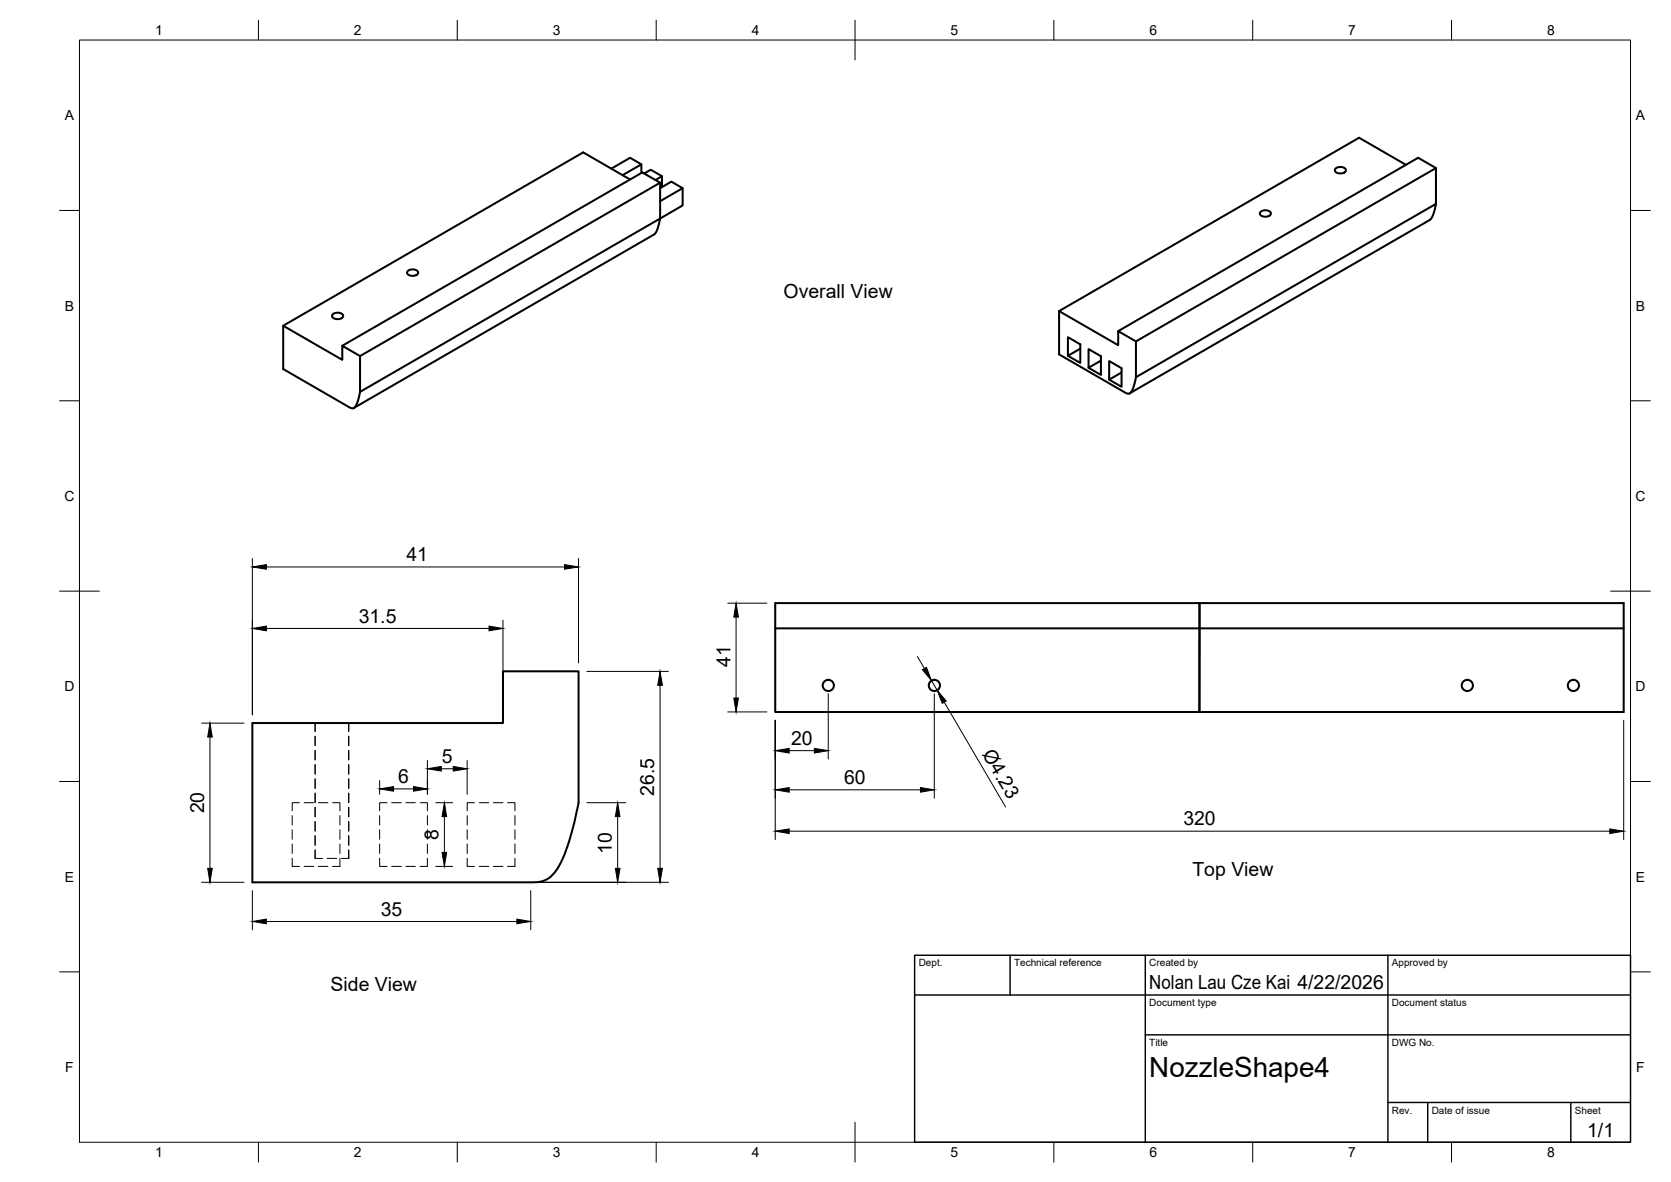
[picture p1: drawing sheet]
<svg xmlns="http://www.w3.org/2000/svg" width="420mm" height="297mm" viewBox="0 0 420 297" stroke-linecap="round" stroke-linejoin="round" font-family="sans-serif">
<!-- layer: Visible -->
<g fill="none" stroke="#000" stroke-width=".51">
<path d="M158.4 45.1l-11.8-6.8-75.4 43.6v10.8l17.1 9.9 .7-.1 .5-.6 .6-1.4 .4-2M161.3 43.5v-2.2l-4.8 2.7M161.3 41.3l-2.9-1.6-4.7 2.7M162 43.6l1.6-.9 2.9 1.6M164.8 45.2l1.7-.9v2.7M166 50.6l5.6-3.3v4.3l-5.6 3.3v-9l-4.5-2.6-75.4 43.6M166 47.3l2.8-1.7 2.8 1.7M166 45.9l-75.5 43.6M316.9 53.3a1.83 1.83 0 0 1 2.7 .2 1.57 1.57 0 0 1-2.7 .5l-.1-.5zM335.8 42.4a1.83 1.83 0 0 1 2.6 .2 1.57 1.57 0 0 1-2.6 .5l-.2-.5zM353.5 41.4l-11.8-6.8-75.4 43.6v10.9l16.6 9.6 1 .2 .5-.3 .4-.8 .8-3 75.5-43.6-.8 3-.7 1-75.6 43.7M361.1 51.2v-9l-4.5-2.5-75.4 43.5"/>
<path d="M361.1 42.2l-75.5 43.6M83.6 79a1.83 1.83 0 0 1 2.7 .3 1.57 1.57 0 0 1-2.7 .5l-.1-.5zM102.5 68.1a1.83 1.83 0 0 1 2.6 .3 1.57 1.57 0 0 1-2.6 .5l-.1-.5zM266.3 78.2l14.9 8.5v-3.5l4.4 2.6v9M71.2 81.9l14.9 8.5v-3.5l4.4 2.6v9M90.5 98.5l75.5-43.6-.8 2.9-.7 1.1-75.6 43.6M271.6 87.6l-3.1 1.8v-4.7l3.1 1.8v4.7l-3.1-1.8M276.8 90.6l-3.1 1.8v-4.7l3.1 1.8v4.7l-3.1-1.8M282 93.6l-3.1 1.8v-4.7l3.1 1.8v4.7l-3.1-1.8M194.9 151.6h213.4v27.3h-213.4zM194.9 157.9h213.4M301.6 151.6v27.3"/>
<path d="M63.5 181.7h63v-13h19v33l-1.7 7.4-1.9 5.7-1.5 3-1.5 2.1-1.5 1.1-2.3 .7h-71.6z"/>
<circle cx="208.3" cy="172.3" r="1.41"/>
<circle cx="234.9" cy="172.3" r="1.41"/>
<circle cx="368.9" cy="172.3" r="1.41"/>
<circle cx="395.6" cy="172.3" r="1.41"/>
</g>
<!-- layer: Hidden -->
<g fill="none" stroke="#000" stroke-width=".25">
<path d="M79.2 181.7v2.1M79.2 185v2.4M79.2 188.6v2.4M79.2 192.2v2.3M79.2 195.7v2.4M79.2 199.3v2.4M79.3 181.7v2.1M79.3 185v2.4M79.3 188.6v2.4M79.3 192.2v2.3M79.3 195.7v2.4M79.3 199.3v2.4"/>
<path d="M87.7 181.7v2.1M87.7 185v2.4M87.7 188.6v2.4M87.7 192.2v2.3M87.7 195.7v2.4M87.7 199.3v2.4M73.5 215.7v2h1.8M73.5 205v2.3M73.5 208.5v2.4M73.5 212.1v2.4M75.3 201.7h-1.8v2.1M76.5 201.7h2.4"/>
<path d="M76.5 217.7h2.4M79.2 213.6v2.1h1.9M79.2 202.9v2.4M79.2 206.5v2.3M79.2 210v2.4M79.3 202.9v2.4M79.3 206.5v2.3M79.3 210v2.4M79.3 213.6v2.1M80.1 201.7h2.3M80.1 217.7h2.3M82.3 215.7h2.3"/>
<path d="M83.6 201.7h1.9v2.1M85.5 205v2.3M85.5 208.5v2.4M85.5 212.1v2.4M85.5 215.7v2h-1.9M87.7 202.9v2.4M87.7 206.5v2.3M87.7 210v2.4M87.7 213.6v2.1M87.7 213.6v2.1h-1.8M95.5 215.7v2h1.8M95.5 205v2.3"/>
<path d="M95.5 208.5v2.4M95.5 212.1v2.4M97.3 201.7h-1.8v2.1M98.5 201.7h2.4M98.5 217.7h2.4M102.1 201.7h2.3M102.1 217.7h2.3M105.6 201.7h1.9v2.1M107.5 215.7v2h-1.9M107.5 205v2.3M107.5 208.5v2.4M107.5 212.1v2.4"/>
<path d="M117.5 215.7v2h1.8M117.5 205v2.3M117.5 208.5v2.4M117.5 212.1v2.4M119.3 201.7h-1.8v2.1M120.5 201.7h2.4M120.5 217.7h2.4M124.1 201.7h2.3M124.1 217.7h2.3M127.6 201.7h1.9v2.1M129.5 215.7v2h-1.9M129.5 205v2.3"/>
<path d="M129.5 208.5v2.4M129.5 212.1v2.4"/>
</g>
<!-- layer: BORDER -->
<g fill="none" stroke="#000" stroke-width=".25">
<path d="M20 10.1h390v276.9h-390zM65 5.1v5M115 5.1v5M165 5.1v5M215 5.1v10M265 5.1v5M315 5.1v5M365 5.1v5M15 52.9h5M410 52.9h5M15 100.7h5M410 100.7h5"/>
<path d="M15 148.6h10M405 148.6h10M15 196.4h5M410 196.4h5M15 244.2h5M410 244.2h5M65 287v5M115 287v5M165 287v5M215 282.1v9.9M265 287v5M315 287v5"/>
<path d="M365 287v5"/>
</g>
<!-- layer: TITLEBLOCK -->
<path d="M230 240.1h180v46.9h-180zM230 250h180M254 240.1v9.9M288 240.1v46.9M349 240.1v46.9M288 260.1h122M349 277.1h61M359 277.1v9.9M395 277.1v9.9" fill="none" stroke="#000" stroke-width=".36"/>
<!-- layer: FD_Dimensions -->
<g fill="none" stroke="#000" stroke-width=".25">
<path d="M63.5 140.4v39.2M67 142.5h75M67 157.9h56M126.5 155.8v23.8M145.5 140.4v26.2M183 151.6h9.8M185.1 155.1v20.3M147.6 168.7h20.5M166 172.2v46M183 178.9h9.8M208.3 174.3v16.4M230.7 165l1.8 3"/>
<path d="M234.2 171l1.4 2.5M234.9 174.3v26.3M237.4 176.5l15.5 26.3M50.7 181.7h10.7M52.8 185.2v33M95.5 196.2v3.4M99 198.3h5M107.5 191.1v8.5M111 193.2h3M117.5 191.1v8.5M194.9 181v30M198.4 198.5h33"/>
<path d="M198.4 188.6h6.4M408.3 181v30M109.6 201.7h4.2M109.6 217.7h4.2M111.7 205.2v9M147.6 201.7h9.8M155.3 205.2v13M198.4 208.9h206.4M50.7 221.7h10.7M63.5 223.8v9.9M67 231.6h63M133.5 223.8v9.9"/>
<path d="M135.6 221.7h32.5"/>
</g>
<g fill="#000" stroke="#000" stroke-width=".25">
<path d="M63.5 142.5l3.5-.6v1.2zM63.5 157.9l3.5-.6v1.2zM123 157.3l3.5 .6-3.5 .6zM142 141.9l3.5 .6-3.5 .6zM185.1 151.6l.6 3.5h-1.2zM166 168.7l.6 3.5h-1.2zM184.5 175.4h1.2l-.6 3.5zM231.9 168.3l1.1-.6 1.2 3.3zM235.6 173.5l2.3 2.7-1 .6zM52.8 181.7l.6 3.5h-1.2zM95.5 198.3l3.5-.6v1.1zM104 197.7l3.5 .6-3.5 .5z"/>
<path d="M107.5 193.2l3.5-.6v1.2zM114 192.6l3.5 .6-3.5 .6zM194.9 198.5l3.5-.6v1.2zM194.9 188.6l3.5-.5v1.1zM204.8 188.1l3.5 .5-3.5 .6zM231.4 197.9l3.5 .6-3.5 .6zM52.2 218.2h1.2l-.6 3.5zM111.1 214.2h1.2l-.6 3.5zM111.7 201.7l.6 3.5h-1.2zM154.7 218.2h1.2l-.6 3.5zM155.3 201.7l.6 3.5h-1.2zM165.4 218.2h1.2l-.6 3.5z"/>
<path d="M194.9 208.9l3.5-.6v1.2zM404.8 208.3l3.5 .6-3.5 .6zM63.5 231.6l3.5-.6v1.1zM130 231l3.5 .6-3.5 .5z"/>
</g>
<text font-size="7" x="289" y="270.6">NozzleShape4</text>
<g font-size="4.9">
<text x="197" y="75">Overall View</text>
<text x="102.2" y="141.1">41</text>
<text x="90.2" y="156.5">31.5</text>
<text x="183.7" y="167.5" transform="rotate(-90 183.7 167.5)">41</text>
<text x="111.1" y="191.7">5</text>
<text x="198.9" y="187.2">20</text>
<text x="246.8" y="189.5" transform="rotate(60 246.8 189.5)">Ø4.23</text>
<text x="100.1" y="196.8">6</text>
<text x="212.2" y="197">60</text>
<text x="164.5" y="199.9" transform="rotate(-90 164.5 199.9)">26.5</text>
<text x="51.4" y="204.4" transform="rotate(-90 51.4 204.4)">20</text>
<text x="297.5" y="207.4">320</text>
<text x="110.3" y="211.1" transform="rotate(-90 110.3 211.1)">8</text>
<text x="153.8" y="214.6" transform="rotate(-90 153.8 214.6)">10</text>
<text x="299.8" y="220.1">Top View</text>
<text x="95.7" y="230.1">35</text>
<text x="83.1" y="248.9">Side View</text>
<text x="289" y="248.5">Nolan Lau Cze Kai 4/22/2026</text>
<text x="399.1" y="285.7">1/1</text>
</g>
<g font-size="3.5">
<text x="39" y="8.8">1</text>
<text x="89" y="8.8">2</text>
<text x="139" y="8.8">3</text>
<text x="189" y="8.8">4</text>
<text x="239" y="8.8">5</text>
<text x="289" y="8.8">6</text>
<text x="339" y="8.8">7</text>
<text x="389" y="8.8">8</text>
<text x="16.3" y="30.2">A</text>
<text x="411.3" y="30.2">A</text>
<text x="16.3" y="78">B</text>
<text x="411.3" y="78">B</text>
<text x="16.2" y="125.9">C</text>
<text x="411.2" y="125.9">C</text>
<text x="16.2" y="173.7">D</text>
<text x="411.2" y="173.7">D</text>
<text x="16.3" y="221.6">E</text>
<text x="411.3" y="221.6">E</text>
<text x="16.4" y="269.4">F</text>
<text x="411.4" y="269.4">F</text>
<text x="39" y="290.8">1</text>
<text x="89" y="290.8">2</text>
<text x="139" y="290.8">3</text>
<text x="189" y="290.8">4</text>
<text x="239" y="290.8">5</text>
<text x="289" y="290.8">6</text>
<text x="339" y="290.8">7</text>
<text x="389" y="290.8">8</text>
</g>
<g font-size="2.5">
<text x="231" y="242.9">Dept.</text>
<text x="255" y="242.9">Technical reference</text>
<text x="289" y="242.9">Created by</text>
<text x="350" y="242.9">Approved by</text>
<text x="289" y="252.8">Document type</text>
<text x="350" y="252.8">Document status</text>
<text x="289" y="262.9">Title</text>
<text x="350" y="262.9">DWG No.</text>
<text x="350" y="279.9">Rev.</text>
<text x="360" y="279.9">Date of issue</text>
<text x="396" y="279.9">Sheet</text>
</g>
</svg>
